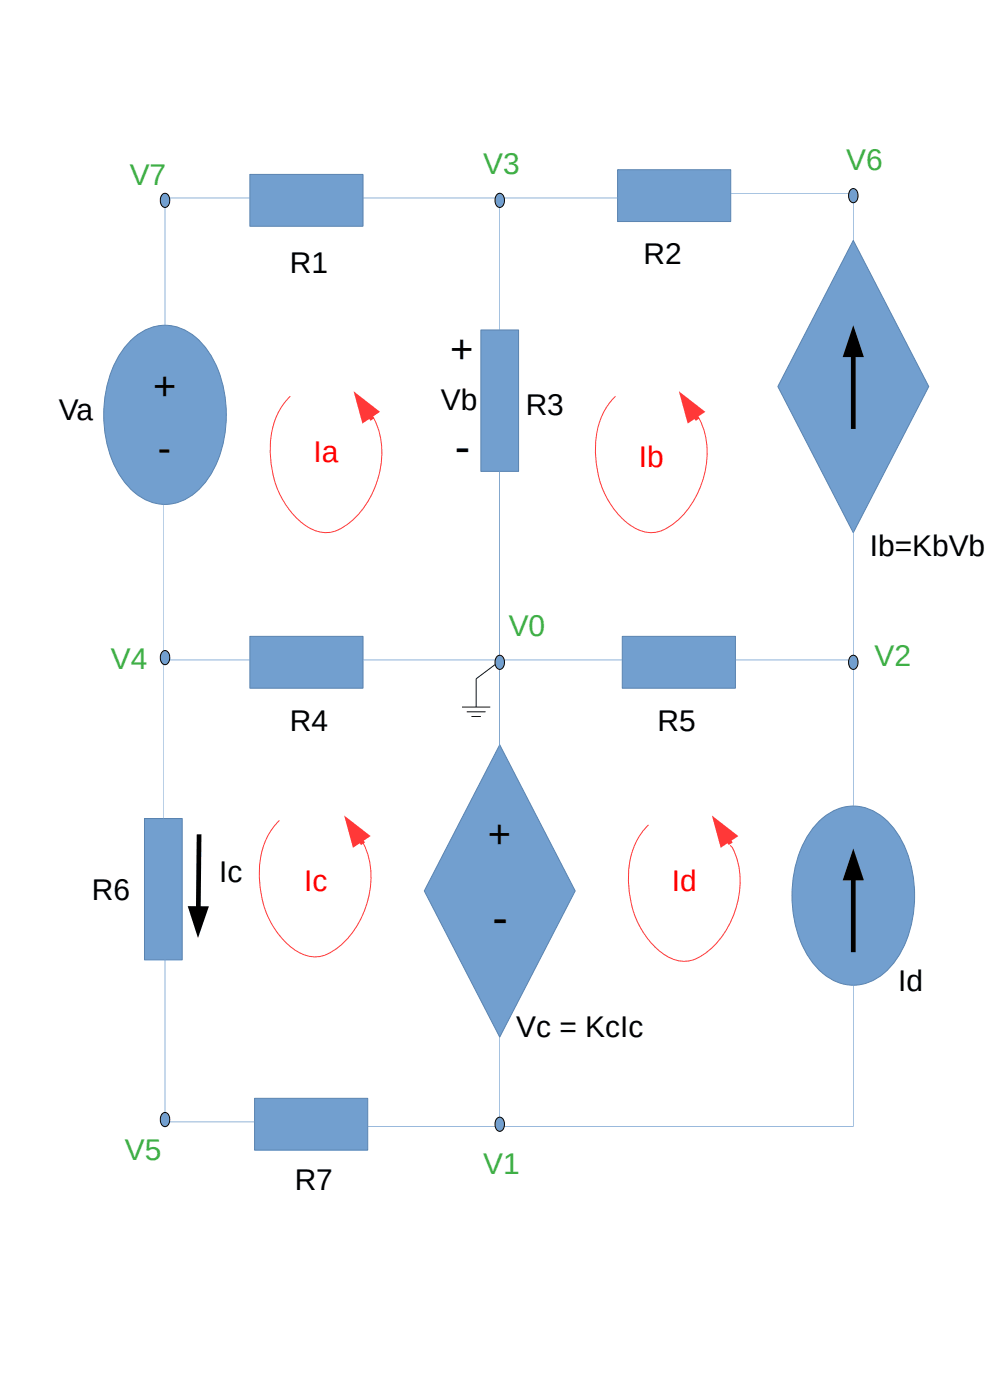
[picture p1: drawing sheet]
<svg xmlns="http://www.w3.org/2000/svg" width="210mm" height="297mm" viewBox="0 0 210 297" stroke-linecap="round" stroke-linejoin="round" font-family="sans-serif">
<path d="M27.9 72.1a9.8 9.8 0 0 1 14.9 .7 23.9 23.9 0 0 1 5 18.2 20.6 20.6 0 0 1-6.3 13.5 9.8 9.8 0 0 1-14.3-1.3 24 24 0 0 1-4.9-19.1 20.8 20.8 0 0 1 5.6-12z" fill-rule="evenodd" fill="#729fcf"/>
<path d="M27.9 72.1a9.8 9.8 0 0 1 14.9 .7 23.9 23.9 0 0 1 5 18.2 20.6 20.6 0 0 1-6.3 13.5 9.8 9.8 0 0 1-14.3-1.3 24 24 0 0 1-4.9-19.1 20.8 20.8 0 0 1 5.6-12z" fill="none" stroke="#5983b0" stroke-width=".21"/>
<path d="M173.9 174.1a9.8 9.8 0 0 1 14.9 .7 23.9 23.9 0 0 1 5 18.2 20.6 20.6 0 0 1-6.3 13.5 9.8 9.8 0 0 1-14.3-1.3 24 24 0 0 1-4.9-19.1 20.8 20.8 0 0 1 5.6-12z" fill-rule="evenodd" fill="#729fcf"/>
<path d="M173.9 174.1a9.8 9.8 0 0 1 14.9 .7 23.9 23.9 0 0 1 5 18.2 20.6 20.6 0 0 1-6.3 13.5 9.8 9.8 0 0 1-14.3-1.3 24 24 0 0 1-4.9-19.1 20.8 20.8 0 0 1 5.6-12z" fill="none" stroke="#5983b0" stroke-width=".21"/>
<path d="M53 37h24v11h-24z" fill-rule="evenodd" fill="#729fcf"/>
<path d="M53 37h24v11h-24z" fill="none" stroke="#5983b0" stroke-width=".21"/>
<path d="M132 135h24v11h-24z" fill-rule="evenodd" fill="#729fcf"/>
<path d="M132 135h24v11h-24z" fill="none" stroke="#5983b0" stroke-width=".21"/>
<path d="M54 233h24v11h-24z" fill-rule="evenodd" fill="#729fcf"/>
<path d="M54 233h24v11h-24z" fill="none" stroke="#5983b0" stroke-width=".21"/>
<path d="M53 135h24v11h-24z" fill-rule="evenodd" fill="#729fcf"/>
<path d="M53 135h24v11h-24z" fill="none" stroke="#5983b0" stroke-width=".21"/>
<path d="M131 36h24v11h-24z" fill-rule="evenodd" fill="#729fcf"/>
<path d="M131 36h24v11h-24z" fill="none" stroke="#5983b0" stroke-width=".21"/>
<path d="M30.7 173.6h7.9v30h-7.9z" fill-rule="evenodd" fill="#729fcf"/>
<path d="M30.7 173.6h7.9v30h-7.9z" fill="none" stroke="#5983b0" stroke-width=".21"/>
<path d="M102 70h8v30h-8z" fill-rule="evenodd" fill="#729fcf"/>
<path d="M102 70h8v30h-8z" fill="none" stroke="#5983b0" stroke-width=".21"/>
<path d="M106 158l16 31-16 31-16-31z" fill-rule="evenodd" fill="#729fcf"/>
<path d="M106 158l16 31-16 31-16-31z" fill="none" stroke="#5983b0" stroke-width=".21"/>
<path d="M181 51l16 31-16 31-16-31z" fill-rule="evenodd" fill="#729fcf"/>
<path d="M181 51l16 31-16 31-16-31z" fill="none" stroke="#5983b0" stroke-width=".21"/>
<g fill="none" stroke="#729fcf" stroke-width=".21">
<path d="M53 42h-18v27M77 42h56M106 42v28M155 41h26v10M34.6 107v67M106 100v59M181 112v59M34 140h19M77 140h55M156 140h25M35 202v36h19M181 208v31h-103"/>
<path d="M106 220v19"/>
</g>
<path d="M181 75.5v15.5M42.2 177l-.1 15.6M181 186.5v15.5" fill="none" stroke="#000" stroke-width="1" stroke-linecap="butt"/>
<path d="M181 69l2.3 6.8h-4.5zM39.8 192.2l4.5 .1-2.3 6.7zM181 180l2.3 6.8h-4.5z" fill="#000"/>
<path d="M78.6 88.4l.4 .6" fill="none" stroke="#ff3838" stroke-width="1" stroke-linecap="butt"/>
<path d="M75 83l5.6 4.4-3.7 2.5z" fill="#ff3838"/>
<path d="M61.6 84.1a16.1 16.1 0 0 0-4.1 13.8 18.7 18.7 0 0 0 7.4 13.7 6.8 6.8 0 0 0 8 .2 19.1 19.1 0 0 0 7.1-21.4l-.7-1.5-.4-.5M130.6 84.1a16.1 16.1 0 0 0-4.2 13.8 18.7 18.7 0 0 0 7.5 13.7 6.8 6.8 0 0 0 8 .2 19.1 19.1 0 0 0 7.1-21.4l-.6-1.5-.5-.5M59.3 174.1a16.1 16.1 0 0 0-4.2 13.8 18.7 18.7 0 0 0 7.5 13.7 6.8 6.8 0 0 0 8 .2 19.1 19.1 0 0 0 7.1-21.4l-.7-1.5-.4-.5M137.6 175a16.1 16.1 0 0 0-4.2 13.8 18.7 18.7 0 0 0 7.5 13.7 6.8 6.8 0 0 0 8 .2 19.1 19.1 0 0 0 7.1-21.4l-.7-1.5-.4-.5" fill="none" stroke="#ff3838" stroke-width=".21"/>
<path d="M154.6 178.4l.4 .6" fill="none" stroke="#ff3838" stroke-width="1" stroke-linecap="butt"/>
<path d="M151 173l5.6 4.4-3.7 2.5z" fill="#ff3838"/>
<path d="M76.6 178.4l.4 .6" fill="none" stroke="#ff3838" stroke-width="1" stroke-linecap="butt"/>
<path d="M73 173l5.6 4.4-3.7 2.5z" fill="#ff3838"/>
<path d="M147.6 88.4l.4 .6" fill="none" stroke="#ff3838" stroke-width="1" stroke-linecap="butt"/>
<path d="M144 83l5.6 4.4-3.7 2.5z" fill="#ff3838"/>
<path d="M105.5 41.2a.98 .98 0 0 1 1.1 0 .98 .98 0 0 1 .4 1 1.21 1.21 0 0 1-1.3 1.7 1.88 1.88 0 0 1-.2-2.7z" fill-rule="evenodd" fill="#729fcf"/>
<path d="M105.5 41.2a.98 .98 0 0 1 1.1 0 .98 .98 0 0 1 .4 1 1.21 1.21 0 0 1-1.3 1.7 1.88 1.88 0 0 1-.2-2.7z" fill="none" stroke="#000" stroke-width=".21"/>
<path d="M34.5 138.2a.98 .98 0 0 1 1.1 0 .98 .98 0 0 1 .4 1 1.21 1.21 0 0 1-1.3 1.7 1.88 1.88 0 0 1-.2-2.7z" fill-rule="evenodd" fill="#729fcf"/>
<path d="M34.5 138.2a.98 .98 0 0 1 1.1 0 .98 .98 0 0 1 .4 1 1.21 1.21 0 0 1-1.3 1.7 1.88 1.88 0 0 1-.2-2.7z" fill="none" stroke="#000" stroke-width=".21"/>
<path d="M105.5 139.2a.98 .98 0 0 1 1.1 0 .98 .98 0 0 1 .4 1 1.21 1.21 0 0 1-1.3 1.7 1.88 1.88 0 0 1-.2-2.7z" fill-rule="evenodd" fill="#729fcf"/>
<path d="M105.5 139.2a.98 .98 0 0 1 1.1 0 .98 .98 0 0 1 .4 1 1.21 1.21 0 0 1-1.3 1.7 1.88 1.88 0 0 1-.2-2.7z" fill="none" stroke="#000" stroke-width=".21"/>
<path d="M180.5 139.2a.98 .98 0 0 1 1.1 0 .98 .98 0 0 1 .4 1 1.21 1.21 0 0 1-1.3 1.7 1.88 1.88 0 0 1-.2-2.7z" fill-rule="evenodd" fill="#729fcf"/>
<path d="M180.5 139.2a.98 .98 0 0 1 1.1 0 .98 .98 0 0 1 .4 1 1.21 1.21 0 0 1-1.3 1.7 1.88 1.88 0 0 1-.2-2.7z" fill="none" stroke="#000" stroke-width=".21"/>
<path d="M105.5 237.2a.98 .98 0 0 1 1.1 0 .98 .98 0 0 1 .4 1 1.21 1.21 0 0 1-1.3 1.7 1.88 1.88 0 0 1-.2-2.7z" fill-rule="evenodd" fill="#729fcf"/>
<path d="M105.5 237.2a.98 .98 0 0 1 1.1 0 .98 .98 0 0 1 .4 1 1.21 1.21 0 0 1-1.3 1.7 1.88 1.88 0 0 1-.2-2.7z" fill="none" stroke="#000" stroke-width=".21"/>
<path d="M98 150h6M99 151h4M100 152h2M105 141l-4 3v6" fill="none" stroke="#111" stroke-width=".21"/>
<path d="M34.5 41.2a.98 .98 0 0 1 1.1 0 .98 .98 0 0 1 .4 1 1.21 1.21 0 0 1-1.3 1.7 1.88 1.88 0 0 1-.2-2.7z" fill-rule="evenodd" fill="#729fcf"/>
<path d="M34.5 41.2a.98 .98 0 0 1 1.1 0 .98 .98 0 0 1 .4 1 1.21 1.21 0 0 1-1.3 1.7 1.88 1.88 0 0 1-.2-2.7z" fill="none" stroke="#000" stroke-width=".21"/>
<path d="M34.5 236.2a.98 .98 0 0 1 1.1 0 .98 .98 0 0 1 .4 1 1.21 1.21 0 0 1-1.3 1.7 1.88 1.88 0 0 1-.2-2.7z" fill-rule="evenodd" fill="#729fcf"/>
<path d="M34.5 236.2a.98 .98 0 0 1 1.1 0 .98 .98 0 0 1 .4 1 1.21 1.21 0 0 1-1.3 1.7 1.88 1.88 0 0 1-.2-2.7z" fill="none" stroke="#000" stroke-width=".21"/>
<path d="M180.5 40.2a.98 .98 0 0 1 1.1 0 .98 .98 0 0 1 .4 1 1.21 1.21 0 0 1-1.3 1.7 1.88 1.88 0 0 1-.2-2.7z" fill-rule="evenodd" fill="#729fcf"/>
<path d="M180.5 40.2a.98 .98 0 0 1 1.1 0 .98 .98 0 0 1 .4 1 1.21 1.21 0 0 1-1.3 1.7 1.88 1.88 0 0 1-.2-2.7z" fill="none" stroke="#000" stroke-width=".21"/>
<g font-size="9.9">
<text x="96.5" y="98.2">-</text>
<text x="104.5" y="198.2">-</text>
</g>
<g font-size="8.5">
<text x="95.5" y="76.9">+</text>
<text x="32.5" y="84.9">+</text>
<text x="33.5" y="98">-</text>
<text x="103.5" y="179.9">+</text>
</g>
<g font-size="6.3" fill="#3faf46">
<text x="27.5" y="39.3">V7</text>
<text x="102.5" y="37">V3</text>
<text x="179.5" y="36">V6</text>
<text x="107.9" y="135">V0</text>
<text x="23.5" y="142">V4</text>
<text x="185.5" y="141.3">V2</text>
<text x="26.5" y="246">V5</text>
<text x="102.5" y="249">V1</text>
</g>
<g font-size="6.3">
<text x="61.5" y="58">R1</text>
<text x="136.5" y="56">R2</text>
<text x="12.5" y="89">Va</text>
<text x="93.5" y="87">Vb</text>
<text x="111.5" y="88">R3</text>
<text x="184.5" y="118">Ib=KbVb</text>
<text x="61.5" y="155">R4</text>
<text x="139.5" y="155">R5</text>
<text x="19.5" y="191">R6</text>
<text x="46.5" y="187.2">Ic</text>
<text x="190.5" y="210.2">Id</text>
<text x="109.5" y="220">Vc = KcIc</text>
<text x="62.5" y="252.4">R7</text>
</g>
<g font-size="6.3" fill="#f00">
<text x="66.5" y="98">Ia</text>
<text x="135.5" y="99">Ib</text>
<text x="64.5" y="189">Ic</text>
<text x="142.5" y="189">Id</text>
</g>
</svg>
